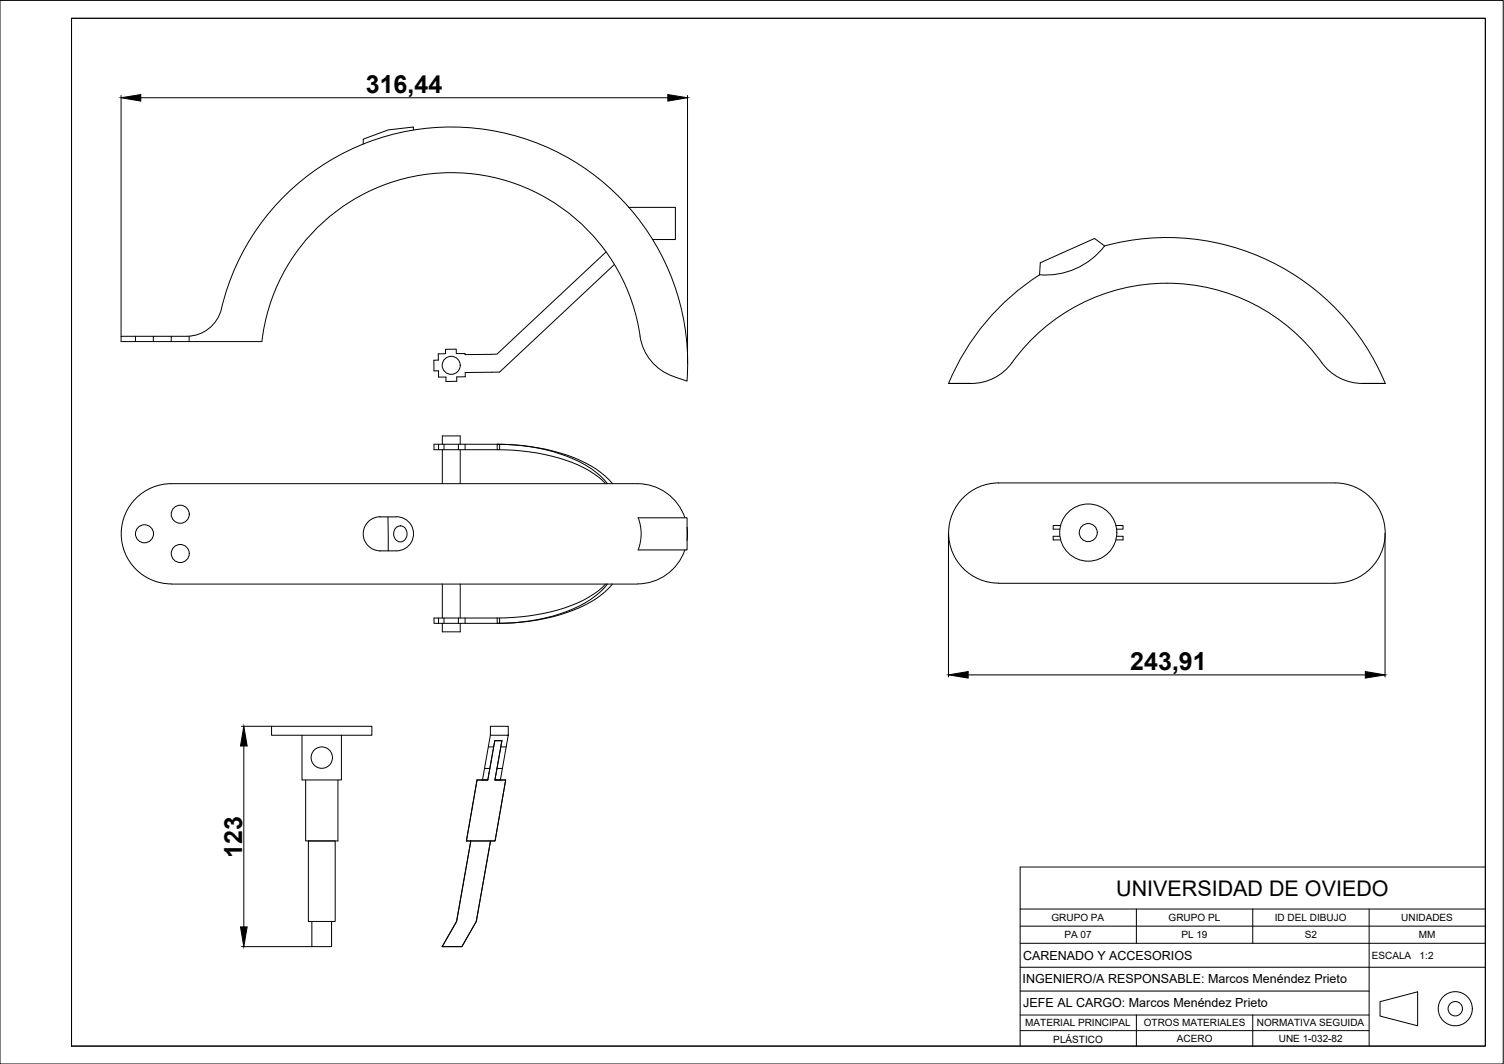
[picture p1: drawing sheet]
<svg xmlns="http://www.w3.org/2000/svg" width="420mm" height="297mm" viewBox="0 0 420 297" stroke-linecap="round" stroke-linejoin="round" font-family="sans-serif">
<!-- layer: 01_Contornos -->
<g fill="none" stroke="#000" stroke-width=".28">
<path d="M0 .1h419.9v296.9h-419.9zM20 5.1h395v286.9h-395zM115.5 36.3v-.8l-7 .8-7 2.5v1.4M175.6 57.9h13.1v9h-6.4M169.3 70.3l-30.5 28.6-8.9 .1v-.3h-2.4v-1.2h-3v1.2l-2.1 .1 .1 1.7-1.3 .1v2.9h1.3v1.8h2.1v1.2h3v-1.3h2.4v-1.2l9.6-.1 32-30M290.4 76.7l.2-3.4 15.2-6.7 2.8 2a20.7 20.7 0 0 1-18.2 8.1 66 66 0 0 0-25.4 30.4M308.6 68.7a66 66 0 0 1 78.4 38.4M37.8 93.9v1.5M42.8 93.9v1.5M47.8 93.9v1.5M52.8 93.8v1.6M73.2 95.4h-39.4v-1.5h18.3a10 10 0 0 0 9.8-7.7 66 66 0 0 1 74.3-50 66 66 0 0 1 55.7 70.2"/>
<path d="M178.8 93.8a14 14 0 0 0 9.4 11.3l3.7 1.3M178.8 93.8a53.3 53.3 0 0 0-53.5-45.6 53.3 53.3 0 0 0-52.1 47.2M271.1 107h-6.1h6.4M271.4 107a14 14 0 0 0 11.3-5.8 53.4 53.4 0 0 1 87.2 .9 14 14 0 0 0 10.7 4.9M380.6 107h6.3h-6.1M122.5 124v1.5M123.6 124v-2.3h5v2.3M123.6 125.5v9.5M124 124v1.5M128.1 124v1.5M128.6 125.5v9.5M129.9 124v1.5"/>
<path d="M138.9 124a54.3 54.3 0 0 1 26.3 6.1l1.4 .9a21 21 0 0 1 4.5 4M138.9 125.5a55.7 55.7 0 0 1 24.1 5l1.5 .8a20.3 20.3 0 0 1 4.7 3.7M138.9 124a49 49 0 0 1 26.2 6.8 19.8 19.8 0 0 1 4.6 4.2M138.9 124h-17.7v1.5h17.7M138.9 124v1.5M139.6 124v1.5M178.1 135h-130.2a14 14 0 0 0-14 14 14 14 0 0 0 14 14M178.1 135a14 14 0 0 1 13.2 9.5M106.1 144.3h4.6M106.1 153.8h4.6M106.2 144.3a4.8 4.8 0 0 0-4.7 4.7 4.8 4.8 0 0 0 4.7 4.8M108.4 144.3l.1 9.5"/>
<path d="M110.6 147.4a1.9 1.9 0 0 1 2.3-.3 1.9 1.9 0 0 1 .8 2.2 1.86 1.86 0 0 1-1.9 2 1.86 1.86 0 0 1-1.8-2v-.8zM110.7 144.3a4.8 4.8 0 0 1 4.8 4.7 4.8 4.8 0 0 1-4.8 4.8M178.3 144.6h13.6v8.9h-13.6M178.3 144.5a12.5 12.5 0 0 1 0 9M191.3 153.5a14 14 0 0 1-13.2 9.5M191.9 147.2v3.7M296 149.7h-1.8v1h2M296.2 146.7h-2v1h1.8M311.7 146.7h2v1h-1.8M311.9 149.7h1.8v1h-2M47.8 163.1h130.3M122.5 172.5v1.5"/>
<path d="M123.6 163.1v9.4M123.6 174v2.4h5v-2.4M124 172.5v1.5M128.1 172.5v1.5M128.6 163.1v9.4M129.9 172.5v1.5M138.9 172.5h-17.7v1.5h17.7M138.9 172.5v1.5M139.6 172.5v1.5M169.2 163.1a30.4 30.4 0 0 1-15.1 7.7l-6.3 1.1-8.9 .6M169.7 163.1a28.9 28.9 0 0 1-15.2 8.9l-4.2 1-4.5 .6-6.9 .4M171.1 163.1a29.3 29.3 0 0 1-14.7 8.5 62 62 0 0 1-17.5 2.4"/>
<path d="M279 162.8h94M279 162.8a14 14 0 0 1-14-14 14 14 0 0 1 14-14h94a14 14 0 0 1 14 14 14 14 0 0 1-14 14M75.9 202.8h28v2.5h-28zM84.4 205.3v12.4h11v-12.4M85.4 217.7v17.1h9v-17.1M135.3 214.5h1.6M136.4 208.5h1.5M137 205.3l-2.2 12.4M138.2 206.8h2l-1.9 10.9h3l-3 17.1h-8l3-17.1h3zM138.9 214.5h1.4M139.9 208.5h1.5M140.2 206.8l-1.9 10.9h1.7"/>
<path d="M140.2 206.8h-2l-1.9 10.9h-1.8M142 205.3h-5v-2.5h5v2.5l-2.2 12.4M86.1 234.8h7.5v22.4h-7.5zM131.5 234.8l-3.9 22.4-4.1 7.1h5.5l4.1-7.1 3.9-22.4M87.1 257.2v7.1h5.5v-7.1M285 253.8h130M285 258.6h130M317.5 253.8v9.5M350 253.8v9.5M382.5 253.8v38.2M415 242h-130v50M285 263.3h130"/>
<path d="M285 270h130M285 276.7h97.5M385.5 279.6l10.5-2.7v9.5l-10.5-2.7zM285 283.4h97.5M285 287.7h97.5M317.5 283.4v8.6M350 283.4v8.6"/>
<circle cx="126" cy="102" r="2.52"/>
<circle cx="40.4" cy="149" r="2.52"/>
<circle cx="50.4" cy="154.5" r="2.52"/>
<circle cx="50.4" cy="143.6" r="2.52"/>
<circle cx="304" cy="148.7" r="8"/>
<circle cx="304" cy="148.7" r="2.52"/>
<circle cx="89.9" cy="211.5" r="2.98"/>
<circle cx="406.5" cy="281.6" r="4.8"/>
<circle cx="406.5" cy="281.6" r="2.01"/>
</g>
<!-- layer: 04_Cotas -->
<path d="M20 5.1h395v286.9h-395zM33.8 26.7v67.2M39.3 27.3h147.3M192.1 26.7v74.8M265 148.8v40.2M386.9 148.8v40.2M270.5 188.4h110.9M67.5 202.8h8.4M68.1 208.3v50.5M67.5 264.3h19.6" fill="none" stroke="#000" stroke-width=".28"/>
<path d="M33.8 27.3l5.5-.9v1.8zM186.6 26.4l5.5 .9-5.5 .9zM265 188.4l5.5-.9v1.8zM381.4 187.5l5.5 .9-5.5 .9zM68.1 202.8l.9 5.5h-1.8zM67.2 258.8h1.8l-.9 5.5z" fill="#000" stroke="#000" stroke-width=".28"/>
<g font-size="7">
<text x="102.2" y="25.9">316,44</text>
<text x="315.8" y="187">243,91</text>
<text x="67.7" y="239.5" transform="rotate(-90 67.7 239.5)">123</text>
</g>
<text font-size="6" x="311.8" y="250.1">UNIVERSIDAD DE OVIEDO</text>
<g font-size="3.5">
<text x="285.8" y="268">CARENADO Y ACCESORIOS</text>
<text x="285.7" y="274.5">INGENIERO/A RESPONSABLE: Marcos Menéndez Prieto</text>
<text x="285.9" y="281.2">JEFE AL CARGO: Marcos Menéndez Prieto</text>
</g>
<g font-size="2.8">
<text x="293.8" y="257.2">GRUPO PA</text>
<text x="326.5" y="257.2">GRUPO PL</text>
<text x="356.2" y="257.2">ID DEL DIBUJO</text>
<text x="391.5" y="257.2">UNIDADES</text>
<text x="297.4" y="261.9">PA 07</text>
<text x="330" y="261.9">PL 19</text>
<text x="364.5" y="262">S2</text>
<text x="396.4" y="262">MM</text>
<text x="383.2" y="267.7">ESCALA</text>
<text x="396.6" y="267.7">1:2</text>
<text x="286.4" y="286.5">MATERIAL PRINCIPAL</text>
<text x="319.5" y="286.5">OTROS MATERIALES</text>
<text x="351.2" y="286.5">NORMATIVA SEGUIDA</text>
<text x="294.3" y="291.1">PLÁSTICO</text>
<text x="328.8" y="290.9">ACERO</text>
<text x="357.3" y="290.9">UNE 1-032-82</text>
</g>
</svg>
